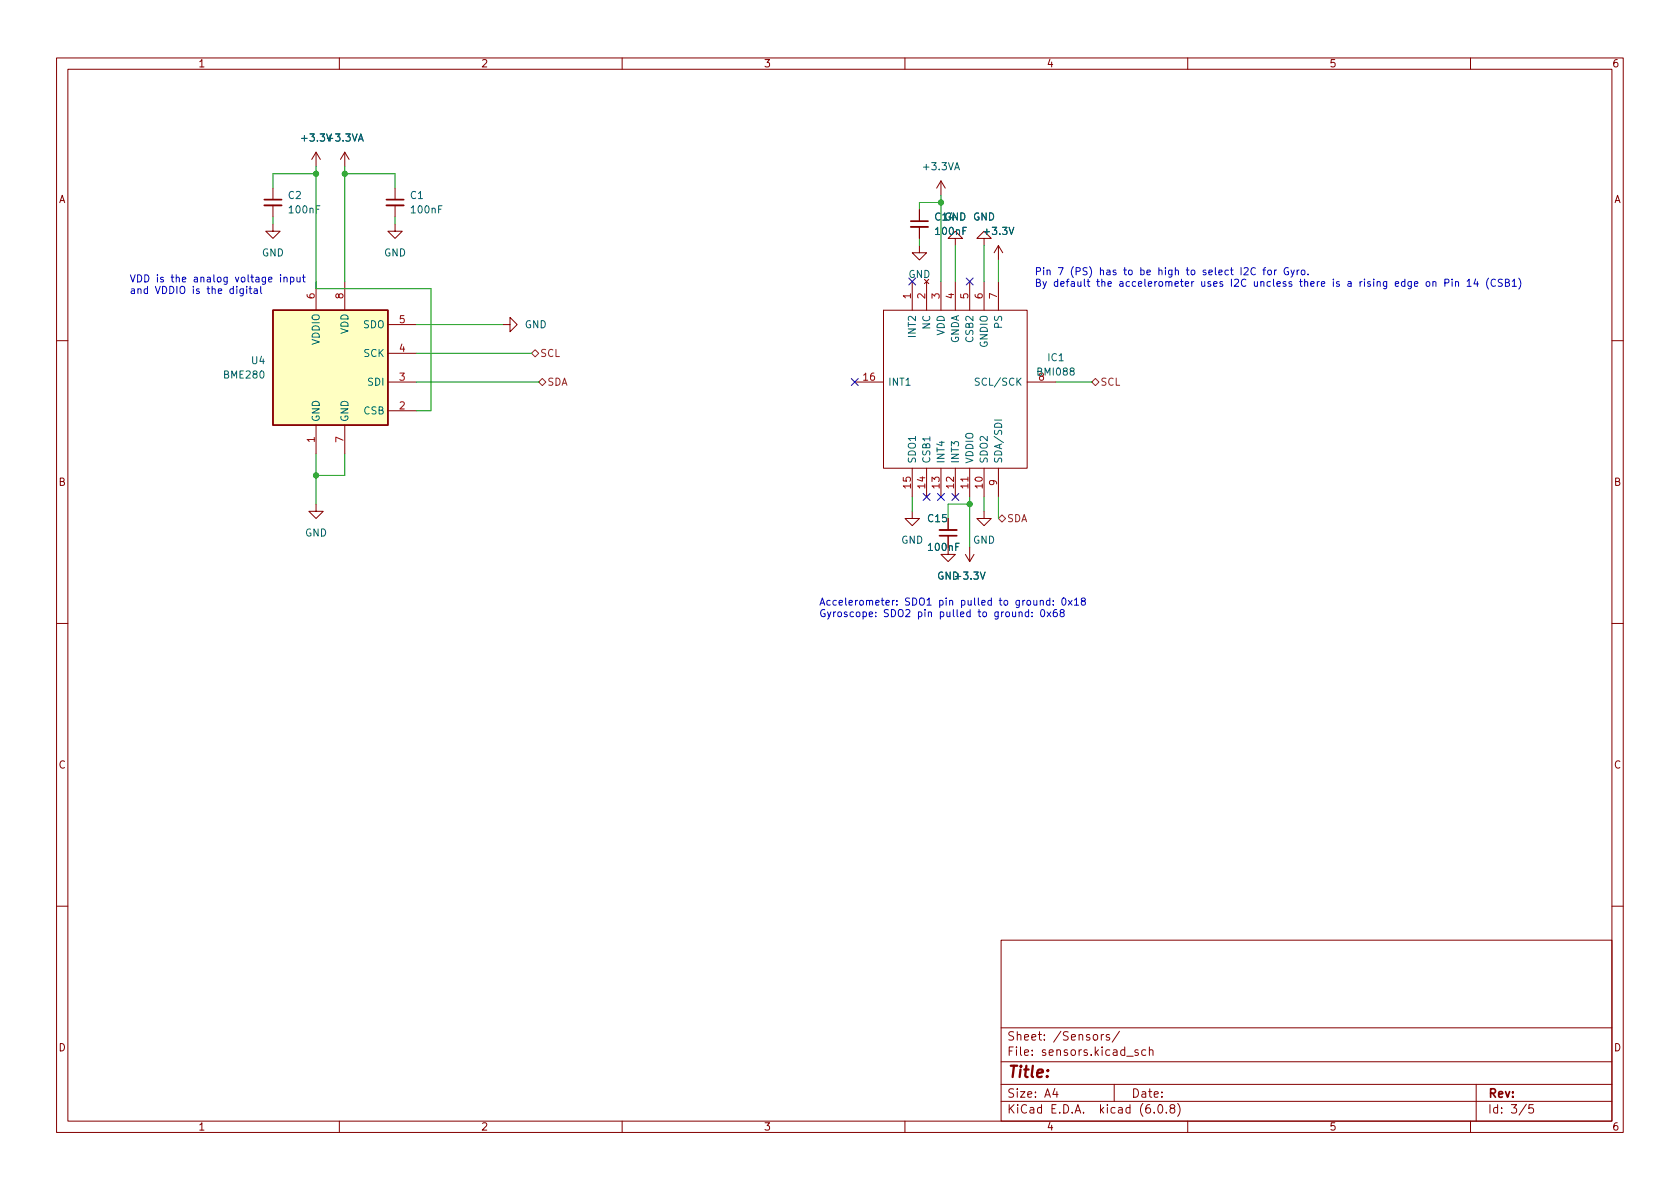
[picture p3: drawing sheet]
<svg xmlns="http://www.w3.org/2000/svg" width="297mm" height="210mm" viewBox="0 0 297 210" stroke-linecap="round" stroke-linejoin="round" font-family="sans-serif">
<g fill="none" stroke="#840000" stroke-width=".18">
<path d="M10 10.2h277v190.1h-277zM12 12.2h273v186.1h-273zM60 10.2v2M110 10.2v2M160 10.2v2M210 10.2v2M260 10.2v2M48.3 39.6v1.3h1.2l-1.2 1.3-1.3-1.3h1.3M48.3 33.3v2M48.3 36.3v2M55.9 26.9l-.8 1.3M55.9 26.9v2.6"/>
<path d="M55.9 26.9l.7 1.3M61 26.9l-.8 1.3M61 26.9v2.6M61 26.9l.7 1.3M69.8 39.6v1.3h1.3l-1.3 1.3-1.2-1.3h1.2M69.8 33.3v2M69.8 36.3v2M162.6 37.1v2M166.4 32l-.8 1.3M166.4 32v2.5M166.4 32l.7 1.3M55.9 49.8v5.1"/>
<path d="M61 49.8v5.1M68.6 57.4h5.1M88.9 57.4h1.3v-1.3l1.2 1.3-1.2 1.3v-1.3M156.2 54.9h25.4v27.9h-25.4zM161.3 49.8v5.1M162.6 43.4v1.3h1.2l-1.2 1.3-1.3-1.3h1.3M162.6 40.1v2.1M163.4 49.4l.8 .8M163.8 49.8v5.1M164.2 49.4l-.8 .8M166.4 49.8v5.1M168.9 42.2h1.3l-1.3-1.3-1.3 1.3h1.3v1.2"/>
<path d="M168.9 49.8v5.1M171.4 49.8v5.1M174 42.2h1.3l-1.3-1.3-1.3 1.3h1.3v1.2M174 49.8v5.1M176.5 43.4l-.7 1.3M176.5 43.4v2.6M176.5 49.8v5.1M176.5 43.4l.8 1.3M10 60.2h2M55.9 75.2v5.1M61 75.2v5.1M68.6 72.6h5.1"/>
<path d="M68.6 67.6h5.1M68.6 62.5h5.1M151.1 67.6h5.1M181.6 67.6h5.1M285 60.2h2M55.9 89.1v1.3h1.2l-1.2 1.3-1.3-1.3h1.3M161.3 90.4v1.3h1.3l-1.3 1.3-1.3-1.3h1.3M161.3 82.8v5.1M163.8 82.8v5.1M166.4 82.8v5.1M167.6 94.7v3.3h1.3l-1.3 1.3-1.2-1.3h1.2M167.6 91.7v2"/>
<path d="M168.9 82.8v5.1M170.7 98l.7 1.3M171.4 82.8v5.1M171.4 96.8v2.5M172.2 98l-.8 1.3M174 90.4v1.3h1.3l-1.3 1.3-1.3-1.3h1.3M174 82.8v5.1M176.5 82.8v5.1M10 110.2h2M285 110.2h2M10 160.2h2M177 166.3h108v32h-108z"/>
<path d="M285 160.2h2M60 198.3v2M110 198.3v2M160 198.3v2M177 194.8h108M177 191.8h108M177 187.8h108M177 181.8h108M186.5 192.5l-.4 1h1M186.9 193v1M194.7 182.9v1M195.1 182.9l-.2 .1-.2 .2"/>
<path d="M196.1 183l-.3-.1-.2 .2v.3l.5 .1v.4h-.5M197 191.8v3M197.9 182.4l-1.3 1.9M199.2 186.8h1.2M201.2 185.7l-.3-.1-.3 .2 .1 .3 .5 .1v.4h-.6M202.6 185.7l-.5-.1-.2 .3v.4l.1 .3h.6M203.2 185.8l.2-.2 .4 .1 .1 .9M203.2 185.1v1.5M204.1 196.7v.1M204.9 195.4l.2-.1a.81 .81 0 0 1 .6 .7 .81 .81 0 0 1-.3 .8h-.2a.81 .81 0 0 1-.6-.6 .81 .81 0 0 1 .3-.8zM206.2 196.7v.1M207.1 196l-.2-.3v-.2l.2-.2 .5 .1 .1 .2-.1 .2-.6 .2-.1 .3v.4l.2 .1h.5l.1-.3-.1-.4-.2-.1"/>
<path d="M208.2 195.1a1.72 1.72 0 0 1 0 2.3M210 198.3v2M260 198.3v2M261 191.8v6.5M269.9 195.3l-1.3 1.9M271.1 195.3h-.7l-.1 .7 .2-.1 .5 .1 .2 .2-.1 .5-.2 .1-.6-.1"/>
</g>
<path d="M46.7 36.3h3.1M68.3 36.3h3.1M161 40.1h3.1M166.1 93.7h3.1" fill="none" stroke="#840000" stroke-width=".33"/>
<path d="M46.7 35.3h3.1M68.3 35.3h3.1M161 39.1h3.1M166.1 94.7h3.1" fill="none" stroke="#840000" stroke-width=".3"/>
<path d="M48.3 54.9h20.3v20.3h-20.3z" fill="#ffffc2" stroke="#ffffc2" stroke-width=".18"/>
<path d="M48.3 54.9h20.3v20.3h-20.3z" fill="none" stroke="#840000" stroke-width=".25"/>
<path d="M173.2 66.9h-.5l-.2 .1v.3l.5 .3 .2 .3-.3 .2h-.5M175.8 74.3h1.3" fill="none" stroke="#006464" stroke-width=".18"/>
<path d="M94 62.5l.6-.7 .6 .7-.6 .6zM95.2 67.6l.7-.7 .6 .7-.6 .6zM193 67.6l.7-.7 .6 .7-.6 .6zM176.5 91.7l.7-.6 .6 .6-.6 .6z" fill="none" stroke="#725600" stroke-width=".18"/>
<g fill="none" stroke="#0000c2" stroke-width=".18">
<path d="M43 51.1v1l-.2 .2h-.3M43 51.1h-.3l-.3 .2 .1 .5h.5M43.6 51.1v.8M44 51.1h.5M44.2 50.6v1.1l.3 .2M44.9 51.1h.5l.1 .8M45.5 51.4h-.4l-.2 .2 .2 .3 .4-.1M46.1 50.6v1.1l.2 .2M49.6 48.6v.1M49.6 49v.9M50.2 49.1l.2-.1 .3 .1 .1 .8M50.2 49v.9"/>
<path d="M51.4 49.1l.3-.1 .3 .3-.2 .5h-.4M51.4 49v1.3M52.5 49l.1 .8 .3 .1 .2-.2M53.1 49v.9M53.5 49h.5M53.7 48.6v1.1l.3 .2M222 47.4a.6 .6 0 0 0-.9 .5 .6 .6 0 0 0 .6 .7l.3-.1M223.3 47.7h.5M223.8 47.3l-.3 .2v1.1M224.3 47.8l.3-.1 .2 .3v.4l-.2 .2-.3-.1-.2-.1zM225.4 47.7v.9M225.7 47.7l-.3 .3"/>
<path d="M227.8 47.4a.59 .59 0 0 0-.8 .6 .59 .59 0 0 0 .8 .5v-.5h-.2M228.3 47.7l.3 .9M228.9 47.7l-.5 1.2-.1 .1M229.3 47.7v.9M229.7 47.7l-.4 .3M230.2 47.8l.3-.1 .2 .3v.4l-.2 .2-.3-.1-.1-.1zM231.3 48.5v.1M252.3 49.9l.3-.1 .2 .2v.4l-.2 .2h-.3l-.2-.2zM253.4 49.9l.1-.1 .3 .1 .1 .7M253.4 49.8v.8M255.5 50h.6l.1-.2-.1-.3-.6-.1v1.2M256.7 49.4v.1"/>
<path d="M256.7 49.8v.8M257.3 49.9l.2-.1 .3 .1 .1 .7M257.3 49.8v.8M259.4 49.7l.4-.3v1.2M259.4 50.6h.7M260.9 49.3l-.3 .9h.8M261.2 49.8v.8M263.2 49.2a1.46 1.46 0 0 0 0 1.9M264.4 49.5a.6 .6 0 0 0-.8 .4 .6 .6 0 0 0 .6 .7l.2-.1M265.6 49.4h-.5l-.1 .1v.4l.5 .2 .1 .3-.2 .2h-.5M266.2 50l.5-.1 .1-.2v-.2l-.6-.1v1.2h.5l.1-.1 .1-.3-.3-.2M267.4 49.7l.3-.3v1.2"/>
<path d="M267.4 50.6h.7M268.5 49.2a1.46 1.46 0 0 1 0 1.9M180.2 108.3l.2-.1 .3 .1v.8M181.9 108.3l-.4-.1-.2 .3 .1 .5h.5M181.9 107.8v1.3M182.5 108.9v.2M182.5 108.3v.1M183.9 106.3l.2-.1h.3l.1 .8M183.9 106.2v.8M184.1 107.9l.2-.1a.68 .68 0 0 1 .4 .6 .68 .68 0 0 1-.4 .7l-.2-.2-.1-.3zM185.1 108.2l.7 .9M185.6 106.2h-.3l-.3 .2 .1 .6h.5"/>
<path d="M185.6 105.7v1.3M185.8 108.2l-.7 .9M186.2 106.9v.1M186.2 106.2v.1M186.8 107.8h-.3a.86 .86 0 0 0 0 1.3l.4-.2v-.4l-.2-.2h-.2l-.3 .2M187.7 108.3l-.3-.2 .1-.2 .2-.1h.3l.2 .2-.1 .2-.5 .2-.2 .2v.2l.3 .3h.2l.3-.3v-.2l-.3-.3M187.9 105.9l.1-.2a.68 .68 0 0 1 .5 .7 .68 .68 0 0 1-.5 .6l-.1-.1-.2-.4zM188.9 106.2l.6 .8M189.5 106.2l-.6 .8M190 106.1l.3-.4v1.3M190 107h.7M191.4 106.3l-.2-.3v-.1l.2-.2 .4 .1 .1 .2-.1 .2-.5 .1-.1 .2v.3l.2 .2h.3l.2-.2-.1-.4-.1-.1"/>
</g>
<g fill="none" stroke="#009600" stroke-width=".18">
<path d="M48.3 38.3v1.3M55.9 30.7h-7.6v2.6M55.9 29.5v21.5h20.3v21.6h-2.5M61 30.7h8.8v2.6M61 29.5v20.3M69.8 38.3v1.3M166.4 35.8h-3.8v1.3M166.4 34.5v15.3M73.7 57.4h15.2M162.6 42.2v1.2M168.9 43.4v6.4M174 43.4v6.4"/>
<path d="M176.5 46v3.8M73.7 67.6h21.5M73.7 62.5h20.3M186.7 67.6h6.3M55.9 80.3v8.8M61 80.3v3.8h-5.1M161.3 87.9v2.5M171.4 87.9v8.9M171.4 89.1h-3.8v2.6M174 87.9v2.5M176.5 87.9v3.8"/>
</g>
<path d="M160.7 49.2l1.2 1.2M161.9 49.2l-1.2 1.2M170.8 49.2l1.3 1.2M172.1 49.2l-1.3 1.2M150.5 66.9l1.2 1.3M151.7 66.9l-1.2 1.3M163.2 87.3l1.2 1.2M164.4 87.3l-1.2 1.2M165.8 87.3l1.2 1.2M167 87.3l-1.2 1.2M168.3 87.3l1.2 1.2M169.5 87.3l-1.2 1.2" fill="none" stroke="#000084" stroke-width=".18"/>
<g fill="#009600" stroke="#009600" stroke-width=".18">
<circle cx="166.4" cy="35.8" r=".46"/>
<circle cx="171.4" cy="89.1" r=".46"/>
<circle cx="55.9" cy="84.1" r=".46"/>
<circle cx="61" cy="30.7" r=".46"/>
<circle cx="55.9" cy="30.7" r=".46"/>
</g>
<text font-size="2.8" fill="#840000" x="178" y="190.6">Title:</text>
<g font-size="2.1" fill="#840000">
<text x="178" y="184">Sheet: /Sensors/</text>
<text x="178" y="186.7">File: sensors.kicad_sch</text>
<text x="178" y="196.9">KiCad E.D.A. kicad (6.0.8)</text>
<text x="178" y="194.1">Size: A4</text>
<text x="200" y="194.1">Date:</text>
<text x="263" y="194.1">Rev:</text>
<text x="263" y="196.9">Id: 3/5</text>
</g>
<g font-size="1.8" fill="#840000">
<text x="35" y="11.9">1</text>
<text x="85" y="11.9">2</text>
<text x="135" y="11.9">3</text>
<text x="185" y="11.9">4</text>
<text x="235" y="11.9">5</text>
<text x="285" y="11.9">6</text>
<text x="10.3" y="35.9">A</text>
<text x="285.3" y="35.9">A</text>
<text x="10.3" y="85.9">B</text>
<text x="285.3" y="85.9">B</text>
<text x="10.3" y="135.9">C</text>
<text x="285.3" y="135.9">C</text>
<text x="10.3" y="185.9">D</text>
<text x="285.3" y="185.9">D</text>
<text x="35" y="199.9">1</text>
<text x="85" y="199.9">2</text>
<text x="135" y="199.9">3</text>
<text x="185" y="199.9">4</text>
<text x="235" y="199.9">5</text>
<text x="285" y="199.9">6</text>
</g>
<g font-size="1.8" fill="#006464">
<text x="53.5" y="25">+3.3V+3.3VA</text>
<text x="51" y="35.2">C2</text>
<text x="72.6" y="35.2">C1</text>
<text x="163.4" y="30.1">+3.3VA</text>
<text x="51.3" y="37.7">100nF</text>
<text x="72.8" y="37.7">100nF</text>
<text x="165.4" y="39">C14</text>
<text x="165.6" y="41.5">100nF</text>
<text x="166.9" y="39">GND GND</text>
<text x="174.2" y="41.5">+3.3V</text>
<text x="46.3" y="45.3">GND</text>
<text x="67.9" y="45.3">GND</text>
<text x="160.6" y="49.1">GND</text>
<text x="61.6" y="59.1" transform="rotate(-90 61.6 59.1)">VDD</text>
<text x="64.2" y="58">SDO</text>
<text x="92.8" y="58">GND</text>
<text x="161.9" y="59.5" transform="rotate(-90 161.9 59.5)">INT2</text>
<text x="164.5" y="58.2" transform="rotate(-90 164.5 58.2)">NC</text>
<text x="167" y="59.4" transform="rotate(-90 167 59.4)">VDD</text>
<text x="177.2" y="58" transform="rotate(-90 177.2 58)">PS</text>
<text x="44.5" y="64.4">U4</text>
<text x="56.5" y="61" transform="rotate(-90 56.5 61)">VDDIO</text>
<text x="64.3" y="63.1">SCK</text>
<text x="169.5" y="60.8" transform="rotate(-90 169.5 60.8)">GNDA</text>
<text x="172.1" y="60.3" transform="rotate(-90 172.1 60.3)">CSB2</text>
<text x="174.6" y="61.4" transform="rotate(-90 174.6 61.4)">GNDIO</text>
<text x="185.3" y="63.9">IC1</text>
<text x="39.7" y="66.9">BME280</text>
<text x="65.1" y="68.2">SDI</text>
<text x="157" y="68.2">INT1</text>
<text x="173.1" y="68.2">SCL/SCK</text>
<text x="183.6" y="66.4">BMI088</text>
<text x="56.5" y="74.7" transform="rotate(-90 56.5 74.7)">GND</text>
<text x="61.6" y="74.7" transform="rotate(-90 61.6 74.7)">GND</text>
<text x="64.3" y="73.3">CSB</text>
<text x="161.9" y="82" transform="rotate(-90 161.9 82)">SDO1</text>
<text x="164.5" y="82" transform="rotate(-90 164.5 82)">CSB1</text>
<text x="167" y="82" transform="rotate(-90 167 82)">INT4</text>
<text x="169.5" y="82" transform="rotate(-90 169.5 82)">INT3</text>
<text x="172.1" y="82" transform="rotate(-90 172.1 82)">VDDIO</text>
<text x="174.6" y="82" transform="rotate(-90 174.6 82)">SDO2</text>
<text x="177.2" y="82" transform="rotate(-90 177.2 82)">SDA/SDI</text>
<text x="53.9" y="94.9">GND</text>
<text x="164.1" y="92.3">C15</text>
<text x="159.3" y="96.1">GND</text>
<text x="164.3" y="97.4">100nF</text>
<text x="172" y="96.1">GND</text>
<text x="165.7" y="102.5">GND+3.3V</text>
</g>
<g font-size="1.8" fill="#0000c2">
<text x="22.9" y="49.9">VDD is the analog voltage input</text>
<text x="22.9" y="52">and VDDIO is the digital</text>
<text x="182.9" y="48.7">Pin 7 (PS) has to be high to select I2C for Gyro.</text>
<text x="182.9" y="50.7">By default the accelerometer uses I2C uncless there is a rising edge on Pin 14 (CSB1)</text>
<text x="144.8" y="107.1">Accelerometer: SDO1 pin pulled to ground: 0x18</text>
<text x="144.8" y="109.1">Gyroscope: SDO2 pin pulled to ground: 0x68</text>
</g>
<g font-size="1.8" fill="#a90000">
<text x="55.6" y="52.8" transform="rotate(-90 55.6 52.8)">6</text>
<text x="60.7" y="52.8" transform="rotate(-90 60.7 52.8)">8</text>
<text x="161" y="52.8" transform="rotate(-90 161 52.8)">1</text>
<text x="163.6" y="52.8" transform="rotate(-90 163.6 52.8)">2</text>
<text x="166.1" y="52.8" transform="rotate(-90 166.1 52.8)">3</text>
<text x="168.7" y="52.8" transform="rotate(-90 168.7 52.8)">4</text>
<text x="171.2" y="52.8" transform="rotate(-90 171.2 52.8)">5</text>
<text x="173.7" y="52.8" transform="rotate(-90 173.7 52.8)">6</text>
<text x="176.3" y="52.8" transform="rotate(-90 176.3 52.8)">7</text>
<text x="70.6" y="57.1">5</text>
<text x="70.6" y="62.2">4</text>
<text x="70.6" y="67.3">3</text>
<text x="152.7" y="67.3">16</text>
<text x="183.7" y="67.3">8</text>
<text x="70.6" y="72.4">2</text>
<text x="55.6" y="78.2" transform="rotate(-90 55.6 78.2)">1</text>
<text x="60.7" y="78.2" transform="rotate(-90 60.7 78.2)">7</text>
<text x="161" y="86.3" transform="rotate(-90 161 86.3)">15</text>
<text x="163.6" y="86.3" transform="rotate(-90 163.6 86.3)">14</text>
<text x="166.1" y="86.3" transform="rotate(-90 166.1 86.3)">13</text>
<text x="168.7" y="86.3" transform="rotate(-90 168.7 86.3)">12</text>
<text x="171.2" y="86.3" transform="rotate(-90 171.2 86.3)">11</text>
<text x="173.7" y="86.3" transform="rotate(-90 173.7 86.3)">10</text>
<text x="176.3" y="85.8" transform="rotate(-90 176.3 85.8)">9</text>
</g>
<g font-size="1.8" fill="#725600">
<text x="95.4" y="63.1">SCL</text>
<text x="96.7" y="68.2">SDA</text>
<text x="194.5" y="68.2">SCL</text>
<text x="178" y="92.3">SDA</text>
</g>
</svg>
